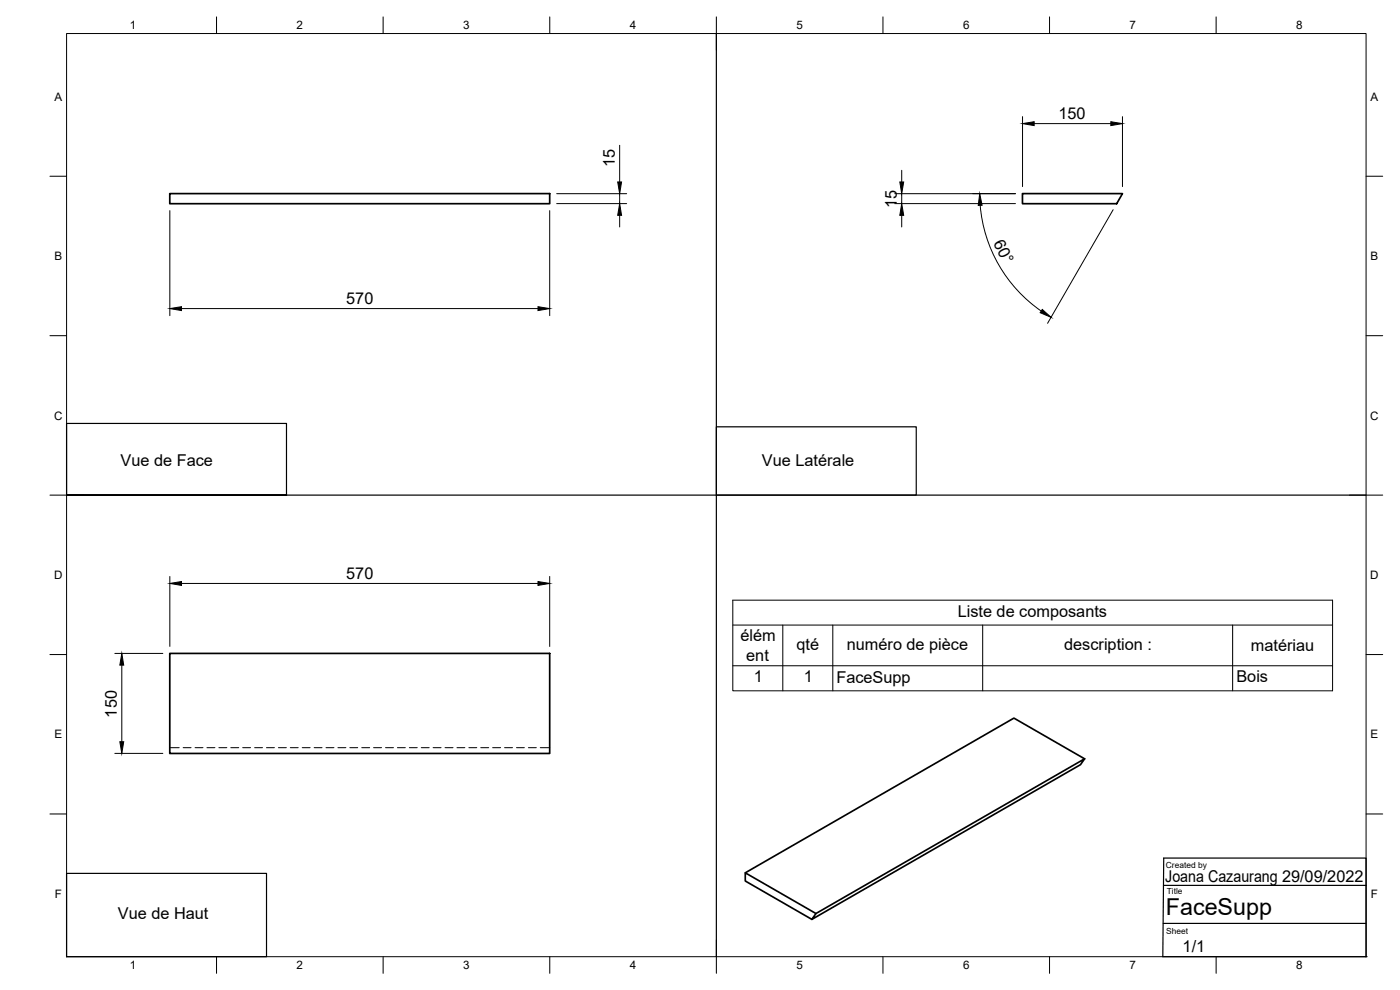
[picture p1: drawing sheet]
<svg xmlns="http://www.w3.org/2000/svg" width="420mm" height="297mm" viewBox="0 0 420 297" stroke-linecap="round" stroke-linejoin="round" font-family="sans-serif">
<!-- layer: Visible -->
<path d="M50.9 58.1h114.1v3h-114.1zM306.9 58.1h30l-1.8 3h-28.2zM50.9 196.1h114.1v30h-114.1zM325.5 227.7l-21.2-12.2-80.6 46.4M244.9 274.1l80.6-46.4-1.2 1.7-80.7 46.5zM244.9 274.1l-21.2-12.2v2.4l19.9 11.6" fill="none" stroke="#000" stroke-width=".51"/>
<!-- layer: Hidden -->
<g fill="none" stroke="#000" stroke-width=".3">
<path d="M50.9 224.3h2.9M55 224.3h2.3M58.5 224.3h2.4M62.1 224.3h2.4M65.7 224.3h2.4M69.3 224.3h2.3M72.8 224.3h2.4M76.4 224.3h2.4M80 224.3h2.4M83.5 224.3h2.4M87.1 224.3h2.4M90.7 224.3h2.4"/>
<path d="M94.3 224.3h2.3M97.8 224.3h2.4M101.4 224.3h2.4M105 224.3h2.4M108.6 224.3h2.3M112.1 224.3h2.4M115.7 224.3h2.4M119.3 224.3h2.3M122.9 224.3h2.3M126.4 224.3h2.4M130 224.3h2.4M133.6 224.3h2.4"/>
<path d="M137.1 224.3h2.4M140.7 224.3h2.4M144.3 224.3h2.4M147.8 224.3h2.4M151.4 224.3h2.4M155 224.3h2.4M158.6 224.3h2.4M162.1 224.3h2.9"/>
</g>
<!-- layer: Border -->
<g fill="none" stroke="#000" stroke-width=".3">
<path d="M20 10.1h390v276.9h-390zM65 5.1v5M115 5.1v5M165 5.1v5M215 5.1v10M265 5.1v5M315 5.1v5M365 5.1v5M15 52.9h5M410 52.9h5M15 100.7h5M410 100.7h5"/>
<path d="M15 148.6h10M405 148.6h10M15 196.4h5M410 196.4h5M15 244.2h5M410 244.2h5M65 287v5M115 287v5M165 287v5M215 282.1v9.9M265 287v5M315 287v5"/>
<path d="M365 287v5"/>
</g>
<!-- layer: TitleBlock -->
<circle cx="410" cy="287" r=".18" fill="#000"/>
<path d="M349.2 257.5h60.8v29.5h-61l.2-29.5M349.1 277.1h60.9M349.3 265.6h60.8" fill="none" stroke="#000" stroke-width=".36"/>
<!-- layer: Parts Lists -->
<path d="M219.9 180.1h180v27.2h-180zM219.9 187.5h180M219.9 199.8h180M234.9 187.5v19.8M249.9 187.5v19.8M294.9 187.5v19.8M369.9 187.5v19.8" fill="none" stroke="#000" stroke-width=".3"/>
<!-- layer: Sketch1 -->
<path d="M215 10.1v276.9M215 128.1h60v20.5h-60zM20 148.6v-21.6h66v21.6h-66h390M20 262.1h60v24.9h-60z" fill="none" stroke="#000" stroke-width=".36"/>
<!-- layer: FD_Dimensions -->
<g fill="none" stroke="#000" stroke-width=".3">
<path d="M306.9 35v21M310.4 37.1h23M336.9 35v21M167.1 58.1h21M186 43.6v11M186 58.1v3M268.5 58.1h36.3M270.6 51.1v3.5M270.6 58.1v3M51 63.2v31.5M165 63.2v31.5M167.1 61.1h21"/>
<path d="M186 64.6v3.5M268.5 61.1h36.3M270.6 64.6v3.5M294.2 61.6a42.9 42.9 0 0 0 18.3 31.7M334.1 62.9l-19.7 34.1M54.5 92.6h107M51 173v21M54.5 175.1h107M165 173v21M34.5 196.1h14.4M36.6 199.6v23M34.5 226h14.4"/>
</g>
<g fill="#000" stroke="#000" stroke-width=".3">
<path d="M306.9 37.1l3.5-.6v1.2zM333.4 36.5l3.5 .6-3.5 .6zM185.4 54.6h1.1l-.5 3.5zM270 54.6h1.2l-.6 3.5zM186 61.1l.5 3.5h-1.1zM270.6 61.1l.6 3.5h-1.2zM294 58.1l.7 3.5h-1.1zM51 92.6l3.5-.6v1.2zM161.5 92l3.5 .6-3.5 .6zM312.8 92.8l2.6 2.4-3.2-1.4zM51 175.1l3.5-.6v1.1zM161.5 174.5l3.5 .6-3.5 .5z"/>
<path d="M36.6 196.1l.5 3.5h-1.1zM36 222.6h1.1l-.5 3.4z"/>
</g>
<text font-size="7" x="349.9" y="274.7">FaceSupp</text>
<g font-size="4.9">
<text x="317.6" y="35.7">150</text>
<text x="184.5" y="50.2" transform="rotate(-90 184.5 50.2)">15</text>
<text x="269.2" y="62.5" transform="rotate(-90 269.2 62.5)">15</text>
<text x="298.1" y="73" transform="rotate(64 298.1 73)">60°</text>
<text x="103.9" y="91.1">570</text>
<text x="36.2" y="139.8">Vue de Face</text>
<text x="228.7" y="139.9">Vue Latérale</text>
<text x="103.9" y="173.6">570</text>
<text x="287.4" y="185.1">Liste de composants</text>
<text x="222.2" y="192.5">élém</text>
<text x="239" y="194.9">qté</text>
<text x="254.1" y="194.9">numéro de pièce</text>
<text x="319.4" y="194.9">description :</text>
<text x="375.4" y="195.4">matériau</text>
<text x="224" y="198.3">ent</text>
<text x="226.3" y="204.7">1</text>
<text x="241.3" y="204.7">1</text>
<text x="251" y="204.8">FaceSupp</text>
<text x="371.1" y="204.8">Bois</text>
<text x="35.1" y="215.3" transform="rotate(-90 35.1 215.3)">150</text>
<text x="349.7" y="264.6">Joana Cazaurang 29/09/2022</text>
<text x="35.4" y="275.8">Vue de Haut</text>
<text x="354.9" y="285.6">1/1</text>
</g>
<g font-size="3.5">
<text x="39" y="8.8">1</text>
<text x="89" y="8.8">2</text>
<text x="139" y="8.8">3</text>
<text x="189" y="8.8">4</text>
<text x="239" y="8.8">5</text>
<text x="289" y="8.8">6</text>
<text x="339" y="8.8">7</text>
<text x="389" y="8.8">8</text>
<text x="16.3" y="30.2">A</text>
<text x="411.3" y="30.2">A</text>
<text x="16.3" y="78">B</text>
<text x="411.3" y="78">B</text>
<text x="16.2" y="125.9">C</text>
<text x="411.2" y="125.9">C</text>
<text x="16.2" y="173.7">D</text>
<text x="411.2" y="173.7">D</text>
<text x="16.3" y="221.6">E</text>
<text x="411.3" y="221.6">E</text>
<text x="16.4" y="269.4">F</text>
<text x="411.4" y="269.4">F</text>
<text x="39" y="290.8">1</text>
<text x="89" y="290.8">2</text>
<text x="139" y="290.8">3</text>
<text x="189" y="290.8">4</text>
<text x="239" y="290.8">5</text>
<text x="289" y="290.8">6</text>
<text x="339" y="290.8">7</text>
<text x="389" y="290.8">8</text>
</g>
<g font-size="2.5">
<text x="349.9" y="260.3">Created by</text>
<text x="350.2" y="268.3">Title</text>
<text x="350" y="280.1">Sheet</text>
</g>
</svg>
